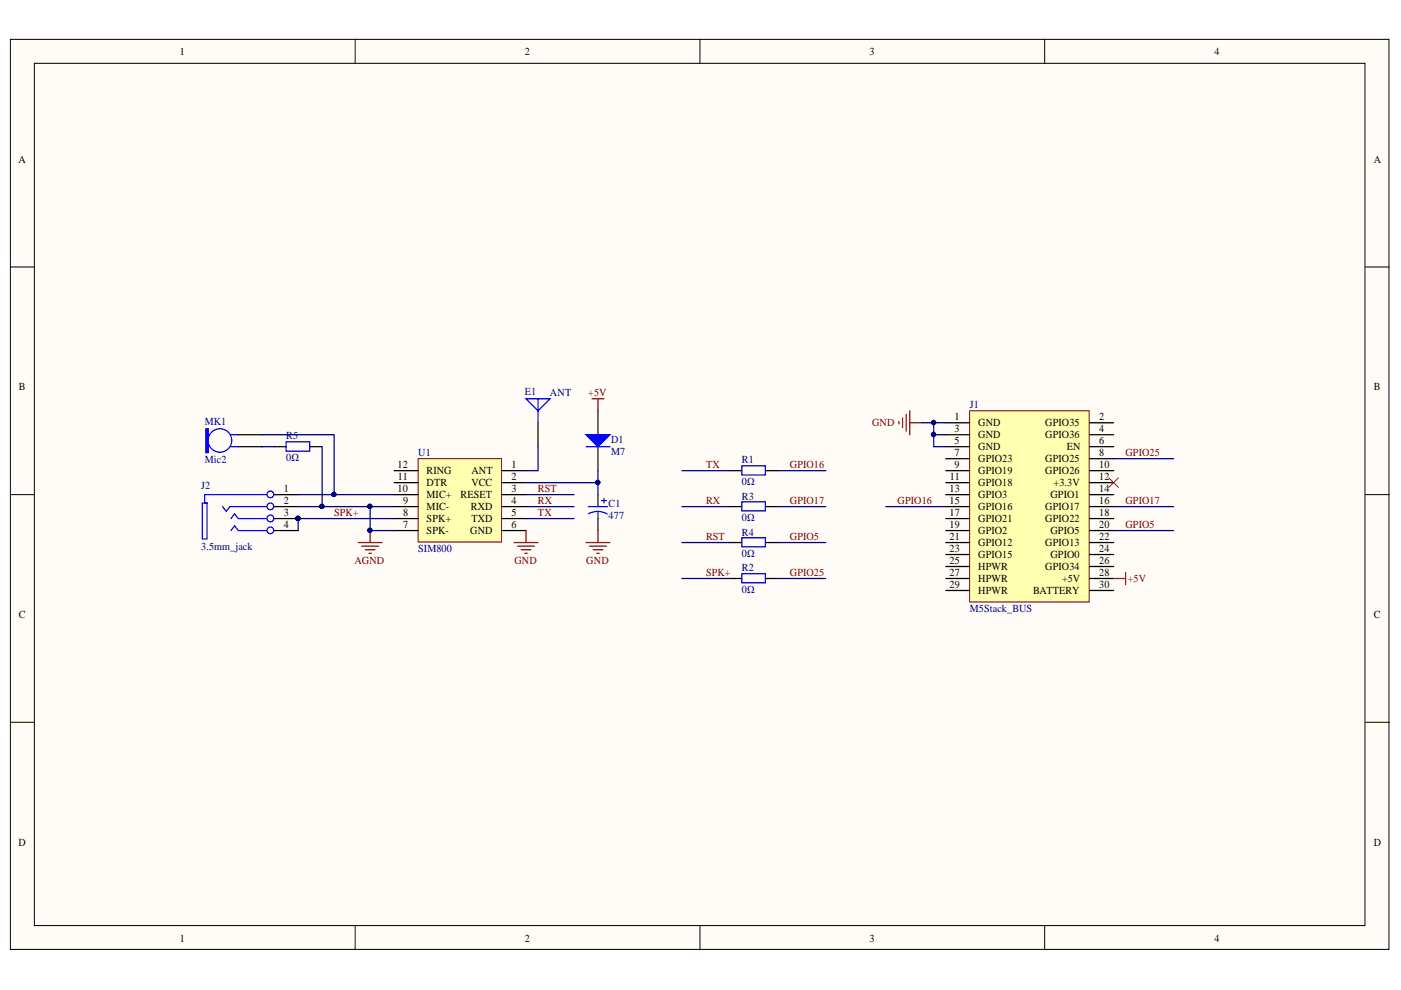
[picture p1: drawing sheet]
<svg xmlns="http://www.w3.org/2000/svg" width="297mm" height="210mm" viewBox="0 0 297 210" stroke-linecap="round" stroke-linejoin="round" font-family="sans-serif">
<g fill="#fffcf8" stroke="#000" stroke-width=".21">
<path d="M2.2 8.3h292.3v193h-292.3z"/>
<path d="M7.3 13.4h282.1v182.8h-282.1z"/>
</g>
<path d="M75.3 8.3v5.1M148.4 8.3v5.1M221.5 8.3v5.1M2.2 56.6h5.1M289.5 56.6h5.1M2.2 104.9h5.1M289.5 104.9h5.1M2.2 153.1h5.1M289.5 153.1h5.1M75.3 196.3v5.1M148.4 196.3v5.1M221.5 196.3v5.1" fill="none" stroke="#000" stroke-width=".21"/>
<path d="M205.6 87.1h25.3v40.5h-25.3z" fill="#ffffb0" stroke="#800000" stroke-width=".21"/>
<g fill="none" stroke="#000" stroke-width=".26">
<path d="M154.8 99.8h2.5M162.4 99.8h2.5M200.5 89.6h5.1M200.5 92.2h5.1M200.5 94.7h5.1M200.5 97.3h5.1M200.5 99.8h5.1M231 89.6h5.1M231 92.2h5.1M231 94.7h5.1M231 97.3h5.1M231 99.8h5.1"/>
<path d="M154.8 107.4h2.5M154.8 115h2.5M162.4 107.4h2.5M162.4 115h2.5M200.5 102.3h5.1M200.5 104.9h5.1M200.5 107.4h5.1M200.5 110h5.1M200.5 112.5h5.1M200.5 115h5.1M200.5 117.6h5.1M231 102.3h5.1"/>
<path d="M231 104.9h5.1M231 107.4h5.1M231 110h5.1M231 112.5h5.1M231 115h5.1M231 117.6h5.1M200.5 120.1h5.1M200.5 125.2h5.1M200.5 122.7h5.1M231 120.1h5.1M231 125.2h5.1M231 122.7h5.1"/>
</g>
<path d="M190.6 89.4v.5M191.4 88.6v2M192.1 87.9v3.5M192.9 87.1v5.1M192.9 89.6h2.5M236.1 122.7h2.6M238.7 121.4v2.5" fill="none" stroke="#800000" stroke-width=".26"/>
<path d="M235.1 101.3l2 2M237.1 101.3l-2 2" fill="none" stroke="#f00" stroke-width=".21"/>
<path d="M157.3 98.8h5v1.9h-5zM157.3 106.4h5v1.9h-5zM157.3 114h5v1.9h-5z" fill="none" stroke="#00f" stroke-width=".26"/>
<path d="M88.6 97.3h17.7v17.6h-17.7z" fill="#ffffb0" stroke="#800000" stroke-width=".21"/>
<g fill="none" stroke="#000" stroke-width=".26">
<path d="M83.6 99.8h5M106.4 99.8h5.1M126.8 87.1v5.1M126.8 94.7v5.1M83.6 102.3h5M83.6 104.9h5M83.6 107.4h5M83.6 110h5M83.6 112.5h5M106.4 102.3h5.1M106.4 104.9h5.1M106.4 107.4h5.1"/>
<path d="M106.4 110h5.1M106.4 112.5h5.1"/>
</g>
<path d="M124.2 92.2h5.1l-2.5 2.5z" fill="#00f"/>
<path d="M114.1 84.6v2.5l-2.6-2.5h5.1l-2.5 2.5v2.5M124.2 92.2h5.1l-2.5 2.5zM124.2 94.7h5.1M47.2 107.4l.8 1 .7-1h7.9M49 110l.7-1.1 .8 1.1h6.1M49 112.5l.7-1 .8 1h6.1M56.6 104.9h-13.2v1.8h.5v7.6h-1v-7.6h1" fill="none" stroke="#00f" stroke-width=".26"/>
<path d="M125.5 84.6h2.6M126.8 84.6v2.5M75.9 115h5.1M76.7 115.8h3.6M77.5 116.6h2M78.2 117.3h.5M78.5 112.5v2.5M109 115h5.1M109.7 115.8h3.6M110.5 116.6h2M111.3 117.3h.5M111.5 112.5v2.5" fill="none" stroke="#800000" stroke-width=".26"/>
<path d="M114.1 89.6v5.1" fill="none" stroke="#000" stroke-width=".26"/>
<circle cx="78.4" cy="112.4" r=".46" fill="#000080" stroke="#000080" stroke-width=".21"/>
<g fill="#fffcf8" stroke="#00f" stroke-width=".26">
<circle cx="57.3" cy="104.8" r=".71"/>
<circle cx="57.3" cy="107.4" r=".71"/>
<circle cx="57.3" cy="109.9" r=".72"/>
<circle cx="57.3" cy="112.4" r=".71"/>
</g>
<path d="M50.5 94.7h5.1M50.5 92.2h5.1M58.1 104.9h5.1M58.1 107.4h5.1M58.1 110h5.1M58.1 112.5h5.1" fill="none" stroke="#000" stroke-width=".26"/>
<circle cx="63.2" cy="109.9" r=".46" fill="#000080" stroke="#000080" stroke-width=".21"/>
<g fill="none" stroke="#00f" stroke-width=".26">
<path d="M49 92.2h1.5M49 94.7h1.5"/>
<circle cx="46.6" cy="93.4" r="2.5"/>
</g>
<path d="M43.6 90.9h.6v5.1h-.6z" fill-rule="evenodd" fill="#00f"/>
<path d="M43.6 90.9h.6v5.1h-.6zM60.7 93.7h5v2h-5zM124.7 107.4h4.1M126.8 108.4l.8 .1 1.1 .5M126.8 108.4l-.8 .1-1.2 .4M126.8 108.4v1.6M127.5 106.1h1.1M128.1 105.6v1.1M157.3 121.6h5v2h-5z" fill="none" stroke="#00f" stroke-width=".26"/>
<path d="M58.1 94.7h2.6M65.8 94.7h2.5M126.8 104.9v2.5M126.8 110v2.5M154.8 122.7h2.5M162.4 122.7h2.5" fill="none" stroke="#000" stroke-width=".26"/>
<g fill="none" stroke="#000080" stroke-width=".26">
<path d="M55.6 92.2h15.2v12.7M55.6 94.7h2.5M68.3 94.7v12.7M114.1 94.7v5.1h-2.6M126.8 99.8v5.1M144.6 99.8h10.2M164.9 99.8h10.2M195.4 89.6h5.1M198 89.6v5.1h2.5M198 92.2h2.5M236.1 97.3h12.7M63.2 107.4h15.3"/>
<path d="M63.2 104.9h20.4M83.6 107.4h-5.1v5.1h5.1M83.6 110h-20.4v2.5M111.5 107.4h10.2M111.5 110h10.2M111.5 104.9h10.2M111.5 102.3h15.3M144.6 107.4h10.2M144.6 115h10.2M164.9 107.4h10.2M164.9 115h10.2M187.8 107.4h12.7"/>
<path d="M236.1 112.5h12.7M236.1 107.4h12.7M144.6 122.7h10.2M164.9 122.7h10.2"/>
</g>
<g fill="#000080" stroke="#000080" stroke-width=".21">
<circle cx="197.9" cy="92.1" r=".46"/>
<circle cx="78.4" cy="107.4" r=".46"/>
<circle cx="78.4" cy="112.4" r=".46"/>
<circle cx="63.2" cy="109.9" r=".46"/>
<circle cx="68.2" cy="107.4" r=".46"/>
<circle cx="70.8" cy="104.8" r=".46"/>
<circle cx="197.9" cy="89.6" r=".46"/>
<circle cx="126.7" cy="102.3" r=".46"/>
</g>
<path d="M124.2 115h5.1M125 115.8h3.6M125.8 116.6h2M126.5 117.3h.5M126.8 112.5v2.5" fill="none" stroke="#800000" stroke-width=".26"/>
<g font-size="2.3">
<text x="38.2" y="11.7">1</text>
<text x="111.3" y="11.7">2</text>
<text x="184.4" y="11.7">3</text>
<text x="257.5" y="11.7">4</text>
<text x="3.9" y="34.5">A</text>
<text x="291.3" y="34.5">A</text>
<text x="4" y="82.8">B</text>
<text x="291.3" y="82.8">B</text>
<text x="202.4" y="89.1">1</text>
<text x="233" y="89.1">2</text>
<text x="202.4" y="91.7">3</text>
<text x="202.4" y="94.2">5</text>
<text x="207.4" y="90.4">GND</text>
<text x="207.4" y="92.9">GND</text>
<text x="207.4" y="95.5">GND</text>
<text x="221.6" y="90.4">GPIO35</text>
<text x="221.6" y="92.9">GPIO36</text>
<text x="226.2" y="95.5">EN</text>
<text x="233" y="91.7">4</text>
<text x="233" y="94.2">6</text>
<text x="84.3" y="99.3">12</text>
<text x="84.4" y="101.8">11</text>
<text x="90.5" y="100.5">RING</text>
<text x="99.9" y="100.5">ANT</text>
<text x="108.5" y="99.3">1</text>
<text x="108.5" y="101.8">2</text>
<text x="201.4" y="101.8">11</text>
<text x="202.4" y="96.7">7</text>
<text x="202.4" y="99.3">9</text>
<text x="207.4" y="98">GPIO23</text>
<text x="207.4" y="100.5">GPIO19</text>
<text x="221.6" y="98">GPIO25</text>
<text x="221.6" y="100.5">GPIO26</text>
<text x="233" y="96.7">8</text>
<text x="233" y="99.3">10</text>
<text x="233" y="101.8">12</text>
<text x="60.2" y="104.4">1</text>
<text x="60.2" y="107">2</text>
<text x="84.3" y="104.4">10</text>
<text x="85.5" y="107">9</text>
<text x="90.5" y="105.7">MIC+</text>
<text x="90.5" y="103.1">DTR</text>
<text x="97.6" y="105.7">RESET</text>
<text x="99.9" y="103.1">VCC</text>
<text x="108.5" y="104.4">3</text>
<text x="108.5" y="107">4</text>
<text x="201.3" y="104.4">13</text>
<text x="201.3" y="107">15</text>
<text x="207.4" y="103.1">GPIO18</text>
<text x="207.4" y="105.7">GPIO3</text>
<text x="222.7" y="105.7">GPIO1</text>
<text x="223.4" y="103.1">+3.3V</text>
<text x="233" y="104.4">14</text>
<text x="233" y="107">16</text>
<text x="60.2" y="109.5">3</text>
<text x="60.2" y="112">4</text>
<text x="85.5" y="112">7</text>
<text x="85.5" y="109.5">8</text>
<text x="90.5" y="113.3">SPK-</text>
<text x="90.5" y="110.8">SPK+</text>
<text x="90.5" y="108.2">MIC-</text>
<text x="99.7" y="113.3">GND</text>
<text x="99.8" y="108.2">RXD</text>
<text x="99.9" y="110.8">TXD</text>
<text x="108.5" y="109.5">5</text>
<text x="108.5" y="112">6</text>
<text x="201.3" y="109.5">17</text>
<text x="201.3" y="112">19</text>
<text x="207.4" y="108.2">GPIO16</text>
<text x="207.4" y="110.8">GPIO21</text>
<text x="207.4" y="113.3">GPIO2</text>
<text x="221.6" y="108.2">GPIO17</text>
<text x="221.6" y="110.8">GPIO22</text>
<text x="222.7" y="113.3">GPIO5</text>
<text x="233" y="109.5">18</text>
<text x="233" y="112">20</text>
<text x="201.3" y="114.6">21</text>
<text x="201.3" y="117.1">23</text>
<text x="201.3" y="119.6">25</text>
<text x="207.4" y="115.8">GPIO12</text>
<text x="207.4" y="118.4">GPIO15</text>
<text x="221.6" y="115.8">GPIO13</text>
<text x="222.7" y="118.4">GPIO0</text>
<text x="233" y="114.6">22</text>
<text x="233" y="117.1">24</text>
<text x="233" y="119.6">26</text>
<text x="201.3" y="124.7">29</text>
<text x="201.3" y="122.2">27</text>
<text x="207.4" y="120.9">HPWR</text>
<text x="207.4" y="126">HPWR</text>
<text x="207.4" y="123.4">HPWR</text>
<text x="219.1" y="126">BATTERY</text>
<text x="221.6" y="120.9">GPIO34</text>
<text x="225.2" y="123.4">+5V</text>
<text x="233" y="122.2">28</text>
<text x="233" y="124.7">30</text>
<text x="4" y="131.1">C</text>
<text x="291.3" y="131.1">C</text>
<text x="3.9" y="179.3">D</text>
<text x="291.3" y="179.3">D</text>
<text x="38.2" y="199.6">1</text>
<text x="111.3" y="199.6">2</text>
<text x="184.4" y="199.6">3</text>
<text x="257.5" y="199.6">4</text>
</g>
<g font-size="2.3" fill="#000080">
<text x="111.3" y="83.8">E1</text>
<text x="116.6" y="84">ANT</text>
<text x="205.6" y="86.6">J1</text>
<text x="43.4" y="90.1">MK1</text>
<text x="60.7" y="93.2">R5</text>
<text x="129.5" y="93.9">D1</text>
<text x="43.4" y="98.2">Mic2</text>
<text x="60.7" y="97.7">0Ω</text>
<text x="88.7" y="96.7">U1</text>
<text x="129.5" y="96.5">M7</text>
<text x="157.3" y="98.2">R1</text>
<text x="42.6" y="103.7">J2</text>
<text x="129" y="107.5">C1</text>
<text x="157.3" y="102.8">0Ω</text>
<text x="157.3" y="105.9">R3</text>
<text x="129" y="110">477</text>
<text x="157.3" y="110.5">0Ω</text>
<text x="157.3" y="113.5">R4</text>
<text x="42.6" y="116.6">3.5mm_jack</text>
<text x="88.7" y="117.1">SIM800</text>
<text x="157.3" y="118.1">0Ω</text>
<text x="157.3" y="121.2">R2</text>
<text x="157.3" y="125.7">0Ω</text>
<text x="205.6" y="129.8">M5Stack_BUS</text>
</g>
<g font-size="2.3" fill="#800000">
<text x="124.7" y="84">+5V</text>
<text x="184.9" y="90.4">GND</text>
<text x="149.7" y="99.3">TX</text>
<text x="167.5" y="99.3">GPIO16</text>
<text x="238.6" y="96.7">GPIO25</text>
<text x="114.1" y="107">RX</text>
<text x="114.1" y="104.4">RST</text>
<text x="149.7" y="107">RX</text>
<text x="167.5" y="107">GPIO17</text>
<text x="190.3" y="107">GPIO16</text>
<text x="238.6" y="107">GPIO17</text>
<text x="70.8" y="109.5">SPK+</text>
<text x="114.1" y="109.5">TX</text>
<text x="238.6" y="112">GPIO5</text>
<text x="75.1" y="119.6">AGND</text>
<text x="109.1" y="119.6">GND</text>
<text x="124.3" y="119.6">GND</text>
<text x="149.7" y="114.6">RST</text>
<text x="167.5" y="114.6">GPIO5</text>
<text x="149.7" y="122.2">SPK+</text>
<text x="167.5" y="122.2">GPIO25</text>
<text x="239.1" y="123.4">+5V</text>
</g>
</svg>
